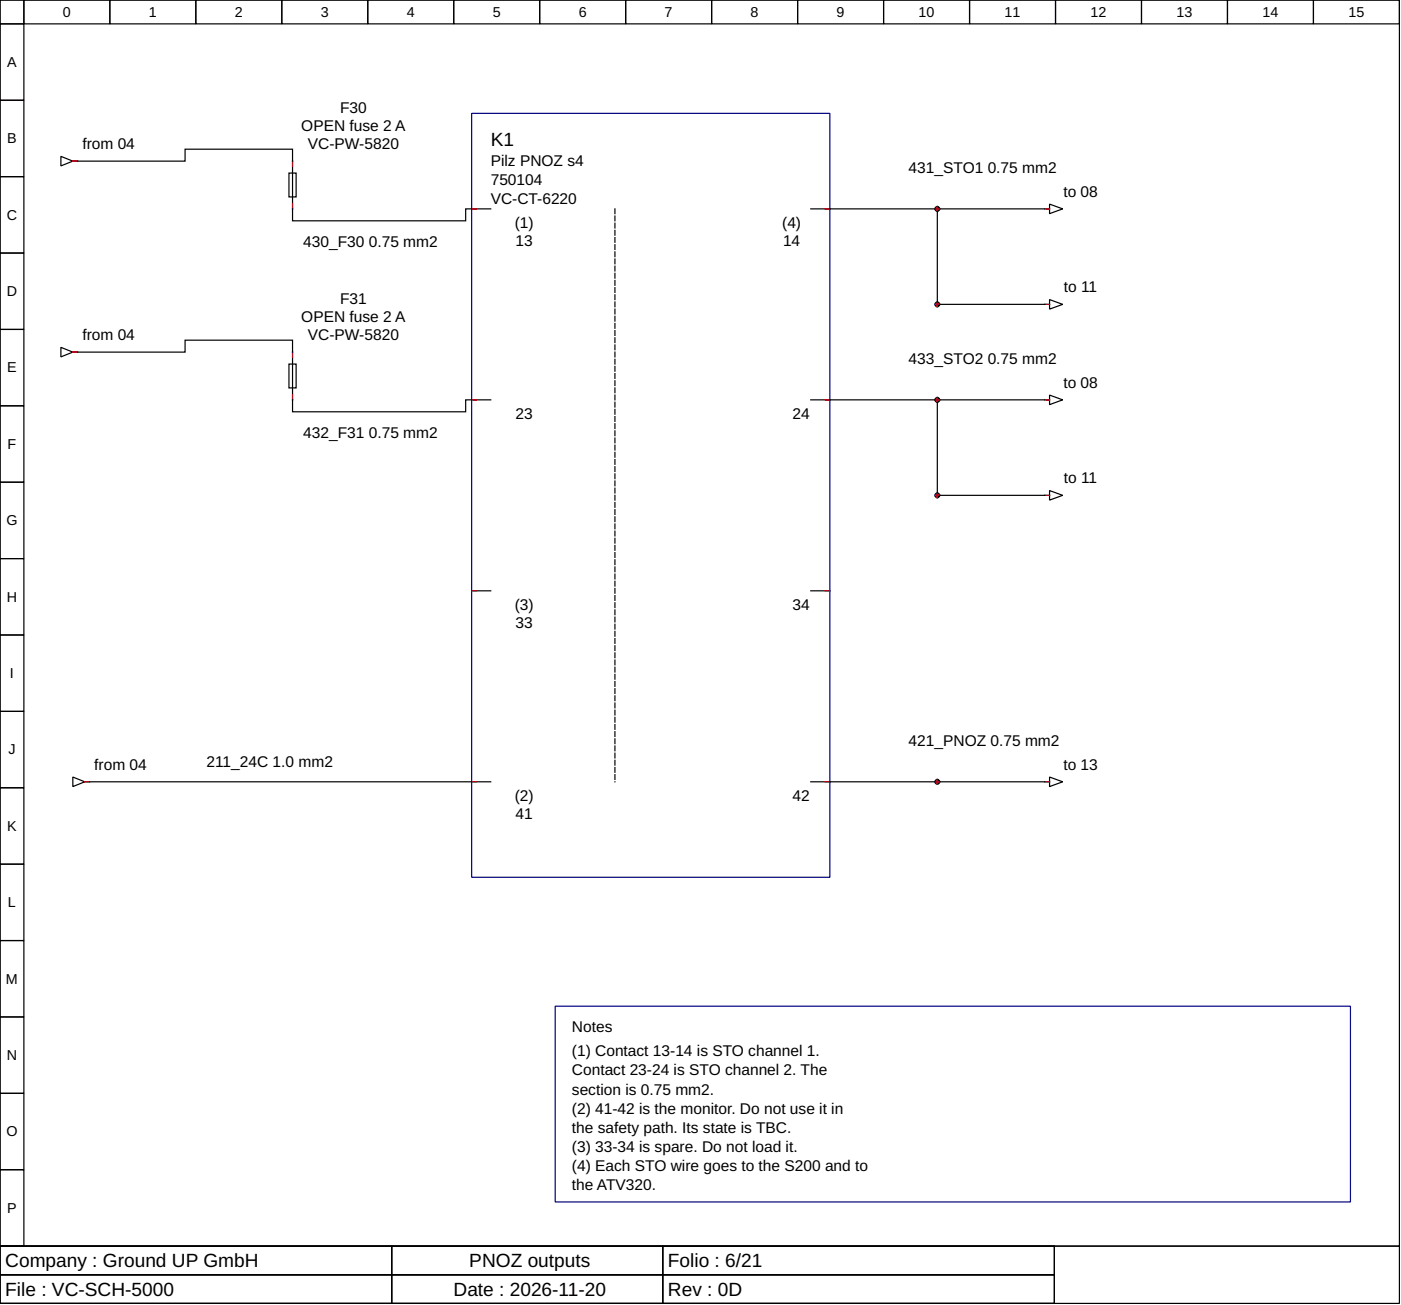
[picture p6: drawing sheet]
<svg xmlns="http://www.w3.org/2000/svg" width="310mm" height="289mm" viewBox="0 0 310 289" stroke-linecap="round" stroke-linejoin="round" font-family="sans-serif">
<g fill="none" stroke="#000" stroke-width=".26">
<path d="M0 0h310.1v276.2h-310.1zM0 0h5.3v5.3h-5.3zM0 5.3h5.3v16.9h-5.3zM5.3 0h19v5.3h-19zM24.3 0h19.1v5.3h-19.1zM43.4 0h19v5.3h-19zM62.4 0h19.1v5.3h-19.1zM81.5 0h19v5.3h-19zM100.5 0h19.1v5.3h-19.1zM119.6 0h19v5.3h-19zM138.6 0h19.1v5.3h-19.1zM157.7 0h19v5.3h-19z"/>
<path d="M176.7 0h19.1v5.3h-19.1zM195.8 0h19v5.3h-19zM214.8 0h19.1v5.3h-19.1zM233.9 0h19v5.3h-19zM252.9 0h19.1v5.3h-19.1zM272 0h19v5.3h-19zM291 0h19.1v5.3h-19.1zM0 22.2h5.3v17h-5.3zM0 39.2h5.3v16.9h-5.3zM13.5 34.7l2.6 1-2.6 1.1zM16.1 35.7h.8M17.2 35.7h23.8v-2.6h23.8v15.8h38.4v-2.6h5.5"/>
<path d="M64 38.4h1.6v5.3h-1.6zM0 56.1h5.3v16.9h-5.3zM179.7 46.3h27.5M207.7 46.8v20.1M208.2 46.3h23.3M231.8 46.3h.8M232.6 45.2l2.9 1.1-2.9 1.1zM0 73h5.3v17h-5.3zM13.5 77l2.6 1.1-2.6 1zM16.1 78.1h.8M17.2 78.1h23.8v-2.7h23.8v15.9h38.4v-2.7h5.5M208.2 67.5h23.3"/>
<path d="M231.8 67.5h.8M232.6 66.4l2.9 1.1-2.9 1zM0 90h5.3v16.9h-5.3zM64 80.7h1.6v5.3h-1.6zM179.7 88.6h27.5M207.7 89.2v20.1M208.2 88.6h23.3M231.8 88.6h.8M232.6 87.6l2.9 1-2.9 1.1zM0 106.9h5.3v16.9h-5.3zM208.2 109.8h23.3M231.8 109.8h.8"/>
<path d="M232.6 108.7l2.9 1.1-2.9 1.1zM0 123.8h5.3v17h-5.3zM104.5 131h4.2M179.7 131h4.2M0 140.8h5.3v16.9h-5.3zM0 157.7h5.3v16.9h-5.3zM0 174.6h5.3v17h-5.3zM16.1 172.2l2.7 1.1-2.7 1.1zM18.8 173.3h.8M19.8 173.3h88.9M179.7 173.3h27.5M208.2 173.3h23.3"/>
<path d="M231.8 173.3h.8M232.6 172.2l2.9 1.1-2.9 1.1zM0 191.6h5.3v16.9h-5.3zM0 208.5h5.3v16.9h-5.3zM0 225.4h5.3v17h-5.3zM0 242.4h5.3v16.9h-5.3zM0 259.3h5.3v16.9h-5.3zM0 276.2h310.1v12.7h-310.1zM0 276.2h86.8v6.4h-86.8zM86.8 276.2h60v6.4h-60zM146.8 276.2h86.8v6.4h-86.8zM0 282.6h86.8v6.3h-86.8z"/>
<path d="M86.8 282.6h60v6.3h-60zM146.8 282.6h86.8v6.3h-86.8z"/>
</g>
<path d="M104.5 25.1h79.4v169.4h-79.4zM123 223h176.2v43.4h-176.2z" fill="none" stroke="#000080" stroke-width=".26"/>
<path d="M136.3 46.3v127" fill="none" stroke="#000" stroke-width=".26" stroke-dasharray="1.1 .5"/>
<g fill="none" stroke="#f00" stroke-width=".26">
<path d="M16.1 35.7h1.1M64.8 35.7v1.1M64.8 45.2v1.1M104.5 46.3h1.1M182.8 46.3h1.1M207.2 46.3h1M207.7 45.8v1M231.5 46.3h1.1M16.1 78.1h1.1M64.8 78.1v1M207.2 67.5h1M207.7 66.9v1.1"/>
<path d="M231.5 67.5h1.1M64.8 87.6v1M104.5 88.6h1.1M182.8 88.6h1.1M207.2 88.6h1M207.7 88.1v1.1M231.5 88.6h1.1M207.2 109.8h1M207.7 109.3v1M231.5 109.8h1.1M104.5 131h1.1M182.8 131h1.1"/>
<path d="M18.8 173.3h1M104.5 173.3h1.1M182.8 173.3h1.1M207.2 173.3h1M207.7 172.8v1M231.5 173.3h1.1"/>
</g>
<g fill="none" stroke="#00f" stroke-width=".26">
<path d="M17.2 35.7h.1M64.8 35.7h.1M64.8 46.3h.1M104.5 46.3h.1M183.9 46.3h.1M207.2 46.3h.1M207.7 45.8h.1M207.7 46.8h.1M208.2 46.3h.1M231.5 46.3h.1M17.2 78.1h.1M64.8 78.1h.1"/>
<path d="M207.2 67.5h.1M207.7 66.9h.1M207.7 68h.1M208.2 67.5h.1M231.5 67.5h.1M64.8 88.6h.1M104.5 88.6h.1M183.9 88.6h.1M207.2 88.6h.1M207.7 88.1h.1M207.7 89.2h.1M208.2 88.6h.1"/>
<path d="M231.5 88.6h.1M207.2 109.8h.1M207.7 109.3h.1M207.7 110.3h.1M208.2 109.8h.1M231.5 109.8h.1M104.5 131h.1M183.9 131h.1M19.8 173.3h.1M104.5 173.3h.1M183.9 173.3h.1M207.2 173.3h.1"/>
<path d="M207.7 172.8h.1M207.7 173.8h.1M208.2 173.3h.1M231.5 173.3h.1"/>
</g>
<g fill="#000" stroke="#000" stroke-width=".26">
<circle cx="207.7" cy="46.3" r=".53"/>
<circle cx="207.7" cy="67.5" r=".53"/>
<circle cx="207.7" cy="88.6" r=".53"/>
<circle cx="207.7" cy="109.8" r=".53"/>
<circle cx="207.7" cy="173.3" r=".53"/>
</g>
<g font-size="4.2">
<text x="108.7" y="32.3">K1</text>
<text x="1.2" y="280.9">Company : Ground UP GmbH</text>
<text x="104" y="280.9">PNOZ outputs</text>
<text x="148" y="280.9">Folio : 6/21</text>
<text x="1.2" y="287.2">File : VC-SCH-5000</text>
<text x="100.5" y="287.2">Date : 2026-11-20</text>
<text x="148" y="287.2">Rev : 0D</text>
</g>
<g font-size="3.4">
<text x="66.8" y="29.1">OPEN fuse 2 A</text>
<text x="75.4" y="25.1">F30</text>
<text x="18.3" y="33.1">from 04</text>
<text x="68.2" y="33.1">VC-PW-5820</text>
<text x="108.7" y="36.8">Pilz PNOZ s4</text>
<text x="108.7" y="41">750104</text>
<text x="201.3" y="38.4">431_STO1</text>
<text x="218.9" y="38.4">0.75 mm2</text>
<text x="108.7" y="45.2">VC-CT-6220</text>
<text x="235.6" y="43.7">to 08</text>
<text x="114.1" y="50.5">(1)</text>
<text x="173.3" y="50.5">(4)</text>
<text x="67.2" y="54.8">430_F30</text>
<text x="81.7" y="54.8">0.75 mm2</text>
<text x="114.2" y="54.5">13</text>
<text x="173.5" y="54.5">14</text>
<text x="235.8" y="64.8">to 11</text>
<text x="66.8" y="71.4">OPEN fuse 2 A</text>
<text x="75.4" y="67.5">F31</text>
<text x="18.3" y="75.4">from 04</text>
<text x="68.2" y="75.4">VC-PW-5820</text>
<text x="201.3" y="80.7">433_STO2</text>
<text x="218.9" y="80.7">0.75 mm2</text>
<text x="235.6" y="86">to 08</text>
<text x="114.2" y="92.9">23</text>
<text x="175.6" y="92.9">24</text>
<text x="67.2" y="97.1">432_F31</text>
<text x="81.7" y="97.1">0.75 mm2</text>
<text x="235.8" y="107.2">to 11</text>
<text x="114.1" y="135.2">(3)</text>
<text x="175.6" y="135.2">34</text>
<text x="114.2" y="139.2">33</text>
<text x="201.3" y="165.4">421_PNOZ 0.75 mm2</text>
<text x="20.9" y="170.7">from 04</text>
<text x="45.8" y="170.1">211_24C 1.0 mm2</text>
<text x="235.6" y="170.7">to 13</text>
<text x="114.1" y="177.5">(2)</text>
<text x="175.6" y="177.5">42</text>
<text x="114.2" y="181.5">41</text>
<text x="126.7" y="228.9">Notes</text>
<text x="126.7" y="234.2">(1) Contact 13-14 is STO channel 1.</text>
<text x="126.7" y="238.4">Contact 23-24 is STO channel 2. The</text>
<text x="126.7" y="242.6">section is 0.75 mm2.</text>
<text x="126.7" y="246.9">(2) 41-42 is the monitor. Do not use it in</text>
<text x="126.7" y="251.1">the safety path. Its state is TBC.</text>
<text x="126.7" y="255.3">(3) 33-34 is spare. Do not load it.</text>
<text x="126.7" y="259.6">(4) Each STO wire goes to the S200 and to</text>
<text x="126.7" y="263.8">the ATV320.</text>
</g>
<g font-size="3.2">
<text x="13.9" y="3.7">0</text>
<text x="33" y="3.7">1</text>
<text x="52" y="3.7">2</text>
<text x="71.1" y="3.7">3</text>
<text x="90.1" y="3.7">4</text>
<text x="109.2" y="3.7">5</text>
<text x="128.2" y="3.7">6</text>
<text x="147.3" y="3.7">7</text>
<text x="166.3" y="3.7">8</text>
<text x="185.4" y="3.7">9</text>
<text x="203.6" y="3.7">10</text>
<text x="222.6" y="3.7">11</text>
<text x="241.7" y="3.7">12</text>
<text x="260.7" y="3.7">13</text>
<text x="279.8" y="3.7">14</text>
<text x="298.8" y="3.7">15</text>
<text x="1.6" y="14.8">A</text>
<text x="1.6" y="31.8">B</text>
<text x="1.5" y="48.7">C</text>
<text x="1.5" y="65.6">D</text>
<text x="1.6" y="82.6">E</text>
<text x="1.7" y="99.5">F</text>
<text x="1.4" y="116.4">G</text>
<text x="1.5" y="133.3">H</text>
<text x="2.2" y="150.3">I</text>
<text x="1.9" y="167.2">J</text>
<text x="1.6" y="184.2">K</text>
<text x="1.8" y="201.1">L</text>
<text x="1.3" y="218">M</text>
<text x="1.5" y="234.9">N</text>
<text x="1.4" y="251.9">O</text>
<text x="1.6" y="268.8">P</text>
</g>
</svg>
